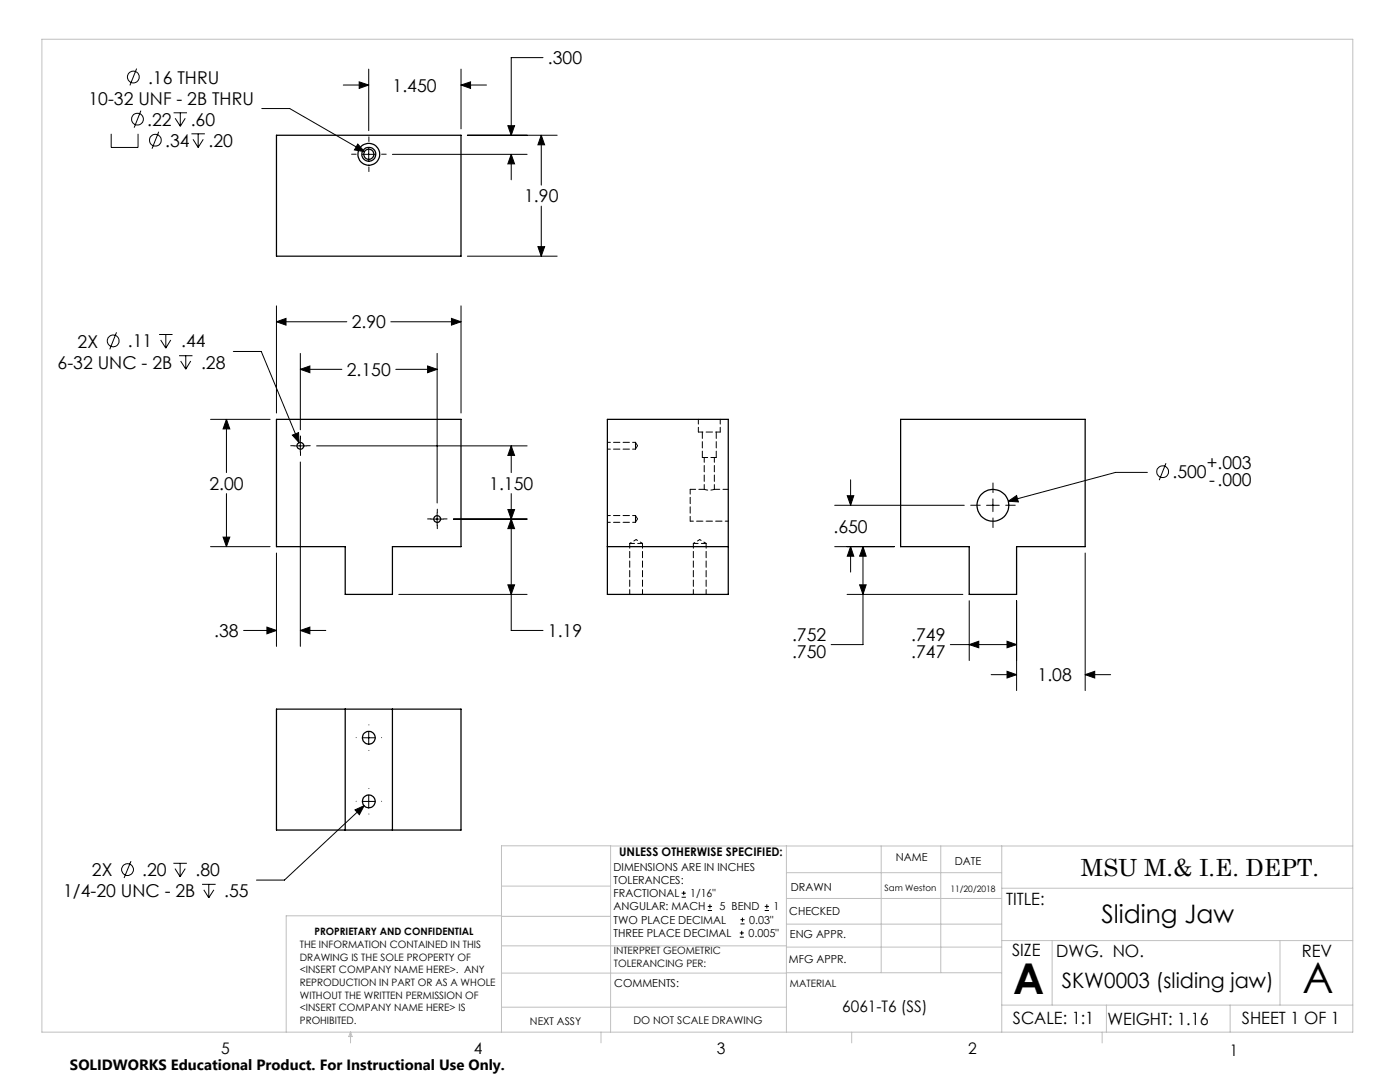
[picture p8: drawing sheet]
<svg xmlns="http://www.w3.org/2000/svg" width="279mm" height="216mm" viewBox="0 0 279 216" stroke-linecap="round" stroke-linejoin="round" font-family="sans-serif">
<g fill="none" stroke="#000" stroke-width=".2">
<path d="M27.3 13.7l-1.4 3.3M68.5 17h5.1M71.7 16.3l1.9 .7-1.9 .6zM73.6 13.8v12.3M92 13.8v11.9M92 17h5.1M92 17l1.9-.7v1.3zM108.4 11.5h-6.4v15.5M22.2 26.7v2.7h5.4v-2.7M28.1 22.1l-1.3 3.4M31.7 26.3l-1.4 3.4M34.6 22.5h2.7"/>
<path d="M35 23.6l1 1.6M36 22.5v2.7M37 23.6l-1 1.6M38.2 26.7h2.7M38.5 27.8l1 1.6M39.5 26.7v2.7M40.6 27.8l-1.1 1.6M52.2 21.7h5.6l14.9 8.6M71.4 28.8l1.3 1.5-2-.4zM72.3 30.8h2.6M73.6 29.5v2.6M78.3 30.8h26.9"/>
<path d="M93.3 27h17.9M101.4 25.1h1.3l-.7 1.9zM102 30.8v5.1M102 30.8l.7 1.9h-1.3zM108 27v9.9M108 27l.7 1.9h-1.3zM93.3 51.1h17.9M107.4 49.2h1.3l-.7 1.9zM108 41.1v10M23.2 66.3l-1.3 3.4M31.7 66.7h2.7M32.1 67.8l1 1.7"/>
<path d="M33.1 66.7v2.8M34.1 67.8l-1 1.7M35.7 71h2.7M36.1 72l1 1.7M37.1 71v2.7M38.1 72l-1 1.7M46.6 70.1h5.5l7.6 18.2M55.2 61v21.4M55.2 64.2h14M55.2 64.2l1.9-.7v1.4zM59.9 70.5v15.3M59.9 73.7h8.3"/>
<path d="M59.9 73.7l1.9-.7v1.4zM78 64.2h14M79 73.7h8.2M85.3 73l1.9 .7-1.9 .7zM87.2 70.5v29.9M90.1 63.5l1.9 .7-1.9 .7zM92 61v21.4M42 83.7h11.9M45.2 83.7v10.6M45.2 98.5v10.6M45.2 83.7l.7 1.9h-1.4zM58.3 86.8l1.3-.5 .1 2z"/>
<path d="M58.7 89h2.5M59.9 87.7v2.5M59.9 92.2v36.8M63.2 89h42M102 98.5v27.3h6.4M102 89v5.3M102 89l.7 1.9h-1.3zM169.1 98.9h1.3l-.6 1.9zM169.8 95.7v5.1M198.2 99.6v2.5M229 94.3h-6.4l-21.4 5.7M232.7 92.4l-1.3 3.4"/>
<path d="M42 109.1h11.9M44.5 107.2h1.4l-.7 1.9zM55.2 110.3v18.7M79.6 118.6h25.6M86 103.6h2.5M87.2 102.3v2.5M90.5 103.6h14.7M101.4 101.7h1.3l-.7 1.9zM101.4 116.7h1.3l-.7 1.9zM102 103.6l.7 1.9h-1.3zM166.6 100.8h25.8M166.6 109.1h11.9"/>
<path d="M169.1 118.6h23.1M169.8 109.1v5.1M169.8 109.1l.6 1.9h-1.3zM171.6 116.7h1.3l-.7 1.9zM172.2 109.1v19.5h-6.3M172.2 109.1l.7 1.9h-1.3zM193.4 119.9v11.9M196.9 100.8h2.5M201.2 100l1.7-1.1 .3 1.3zM202.9 119.9v17.9M216.6 110.3v27.5M48.6 125.8h6.6"/>
<path d="M53.3 125.1l1.9 .7-1.9 .7zM59.9 125.8h5.1M59.9 125.8l1.9-.7v1.4zM189.7 128.6h13.2M193.4 128.6l1.9-.6v1.3zM197.8 134.6h5.1M201 128l1.9 .6-1.9 .7zM201 133.9l1.9 .7-1.9 .7zM216.6 134.6l1.9-.7v1.4zM216.6 134.6h5.1M72.3 147.2h2.6M72.3 159.9h2.6"/>
<path d="M73.6 145.9v2.6M73.6 158.6v2.6M26.1 171.8l-1.3 3.4M34.6 172.3h2.7M34.9 173.3l1 1.6M35.9 172.3v2.6M37 173.3l-1.1 1.6M40.3 176.5h2.7M40.7 177.6l1 1.5M41.7 176.5v2.6M42.7 177.6l-1 1.5M70.8 161.6l1.9-.8-1 1.8z"/>
<path d="M72.7 160.8l-15.9 14.8h-5.6M136 179h.9M136 178.2h.9M136.5 177.8v.8M141.3 181.7h.8M141.3 180.9h.8M141.7 180.4v.9M147.6 187h.8M147.6 186.2h.8M147.8 184.4h.8M147.8 183.5h.8M148 185.7v.9"/>
<path d="M148.2 183.1v.8M152.6 181.7h.9M152.6 180.9h.9M153 180.4v.9"/>
<circle cx="26.6" cy="15.4" r="1.18"/>
<circle cx="27.4" cy="23.8" r="1.18"/>
<circle cx="31" cy="28" r="1.18"/>
<circle cx="22.6" cy="68" r="1.18"/>
<circle cx="232" cy="94.1" r="1.18"/>
<circle cx="25.5" cy="173.5" r="1.17"/>
</g>
<g fill="none" stroke="#000" stroke-width=".2" stroke-dasharray="15.2 1.3 1.3 1.3">
<path d="M71.1 30.8h-.9M73.6 28.2v-.9M73.6 33.3v.9M76.2 30.8h.9M58.7 88.9h-.7M60 87.7v-.7M60 90.2v.7M61.2 88.9h.7M198.2 98.3v-1.9M86 103.5h-.7M87.3 102.3v-.7M87.3 104.8v.7"/>
<path d="M88.5 103.5h.7M195.6 100.8h-1.9M198.2 103.4v1.9M200.7 100.8h1.9M71.1 147.2h.1M71.1 159.9h.1M73.6 144.6h.1M73.6 149.7h.1M73.6 157.3h.1M76.2 147.2h.1M76.2 159.9h.1M73.6 162.4h.1"/>
</g>
<g fill="none" stroke="#c0c0c0" stroke-width=".2">
<path d="M8.4 7.8h261.6v198.2h-261.6zM100.1 176.8h21.7M121.8 168.8v37.2M157 168.8v37.2M157 179.3h42.9M157 174.1h42.9M175.9 168.8v25.3M187.7 168.8v25.3M199.9 177.2h70.1M199.9 168.8v37.2M270 168.8h-169.9v37.2M100.1 194.2h56.9"/>
<path d="M100.1 188.7h56.9M100.1 182.8h21.7M100.1 182.7h-43v23.3M157 194.1h42.9M157 184.4h42.9M157 189h42.9M199.9 187.7h70.1M210 187.7v12.9M255.4 187.7v12.9M70 206v2.1M70 206l.3 .8h-.7zM100.1 201h56.9"/>
<path d="M119.9 206v2.1M170 206v2.1M199.9 200.6h70.1M220 206v2.1M220.8 200.6v5.4M245.5 200.6v5.4"/>
</g>
<path d="M44.5 107.2h1.4l-.7 1.9zM45.2 83.7l.7 1.9h-1.4zM55.2 64.2l1.9-.7v1.4zM90.1 63.5l1.9 .7-1.9 .7zM58.3 86.8l1.4 1.5-.1-2zM53.3 125.1l1.9 .7-1.9 .7zM59.9 125.8l1.9-.7v1.4zM59.9 73.7l1.9-.7v1.4zM85.3 73l1.9 .7-1.9 .7zM101.4 101.7h1.3l-.7 1.9zM102 89l.7 1.9h-1.3zM101.4 116.7h1.3l-.7 1.9zM102 103.6l.7 1.9h-1.3zM108 27l.7 1.9h-1.3zM107.4 49.2h1.3l-.7 1.9zM102 30.8l.7 1.9h-1.3zM101.4 25.1h1.3l-.7 1.9zM71.7 16.3l1.9 .7-1.9 .6zM92 17l1.9-.7v1.3zM71.4 28.8l-.7 1.1 2 .4zM70.8 161.6l.9 1 1-1.8zM201.2 100l2 .2-.3-1.3zM169.1 98.9h1.3l-.6 1.9zM169.8 109.1l.6 1.9h-1.3zM201 128l1.9 .6-1.9 .7zM193.4 128.6l1.9-.6v1.3zM201 133.9l1.9 .7-1.9 .7zM216.6 134.6l1.9-.7v1.4zM171.6 116.7h1.3l-.7 1.9zM172.2 109.1l.7 1.9h-1.3z" fill="#000"/>
<g fill="none" stroke="#000" stroke-width=".25">
<path d="M55.2 27h36.8v24.1h-36.8zM55.2 83.7h36.8v25.4h-13.7v9.5h-9.4v-9.5h-13.7zM121.2 83.7h24.1v34.9h-24.1zM179.7 83.7h36.9v25.4h-13.7v9.5h-9.5v-9.5h-13.7zM121.2 109.1h24.1M55.2 141.5h36.8v24.1h-36.8zM68.9 141.5v24.1M78.3 141.5v24.1"/>
<circle cx="73.6" cy="30.8" r="2.18"/>
<circle cx="73.6" cy="30.8" r="1.39"/>
<circle cx="73.6" cy="30.8" r="1"/>
<circle cx="60" cy="89" r=".68"/>
<circle cx="87.3" cy="103.6" r=".68"/>
<circle cx="198.2" cy="100.8" r="3.2"/>
<circle cx="73.6" cy="147.2" r="1.29"/>
<circle cx="73.6" cy="159.9" r="1.29"/>
</g>
<g fill="none" stroke="#000" stroke-width=".2" stroke-dasharray="1.3 .6" stroke-dashoffset=".3">
<path d="M126.8 88.9v-.6M126.8 89.6v-.7M137.7 97.6v6.4M139.4 83.7v2.5M140.5 91.3v6.3M142.6 97.6v-6.3M143.7 86.2v-2.5M125.7 108.4v10.2M126.8 103.5v-.6M126.8 104.2v-.7M128.2 108.4h-2.5M128.2 118.6v-10.2"/>
<path d="M138.4 108.4v10.2M140.9 108.4h-2.5M140.9 118.6v-10.2"/>
</g>
<path d="M140.5 97.6l1.1 .2 1-.2M137.7 104h7.7" fill="none" stroke="#000" stroke-width=".2" stroke-dasharray="1.3 .6" stroke-dashoffset=".6"/>
<path d="M126.8 89.6l.4-.7M127.2 88.9l-.4-.6M139.4 86.2h4.3M126.8 104.2l.4-.7M127.2 103.5l-.4-.6" fill="none" stroke="#000" stroke-width=".2" stroke-dasharray="1.3 .6" stroke-dashoffset=".4"/>
<path d="M140.2 91.3h2.7M140.5 97.6h-2.8M145.4 97.6h-2.8" fill="none" stroke="#000" stroke-width=".2" stroke-dasharray="1.3 .6" stroke-dashoffset=".2"/>
<path d="M121.2 89.6h5.6M126.8 88.3h-5.6M121.2 104.2h5.6M126.8 102.9h-5.6M126.9 107.7l-1.2 .7M128.2 108.4l-1.3-.7M139.6 107.7l-1.2 .7M140.9 108.4l-1.3-.7" fill="none" stroke="#000" stroke-width=".2" stroke-dasharray="1.3 .6" stroke-dashoffset=".7"/>
<path d="M140.2 86.2v5.1M142.9 91.3v-5.1" fill="none" stroke="#000" stroke-width=".2" stroke-dasharray="1.3 .6"/>
<g font-size="8.5">
<text x="202.2" y="198.3">A</text>
<text x="260" y="198.1">A</text>
</g>
<text font-size="5.1" x="219.8" y="184.2">Sliding Jaw</text>
<text font-size="4.7" x="215.7" y="174.7">MSU M.&amp; I.E. DEPT.</text>
<text font-size="4.2" x="211.9" y="197.1">SKW0003 (sliding jaw)</text>
<g font-size="3.5">
<text x="29.5" y="16.7">.16 THRU</text>
<text x="109.4" y="12.8">.300</text>
<text x="17.7" y="20.9">10-32 UNF - 2B THRU</text>
<text x="78.3" y="18.3">1.450</text>
<text x="29.4" y="25.1">.22</text>
<text x="33" y="29.3">.34</text>
<text x="38.1" y="25.1">.60</text>
<text x="41.6" y="29.3">.20</text>
<text x="104.6" y="40.4">1.90</text>
<text x="70.2" y="65.5">2.90</text>
<text x="15.5" y="69.3">2X</text>
<text x="25.5" y="69.3">.11</text>
<text x="36.1" y="69.3">.44</text>
<text x="11.5" y="73.5">6-32 UNC - 2B</text>
<text x="40.1" y="73.5">.28</text>
<text x="69.2" y="75">2.150</text>
<text x="234" y="95.4">.500</text>
<text x="240.8" y="93.5">+.003</text>
<text x="41.8" y="97.7">2.00</text>
<text x="97.6" y="97.7">1.150</text>
<text x="241.3" y="97">-.000</text>
<text x="166.3" y="106.3">.650</text>
<text x="42.8" y="127.1">.38</text>
<text x="109.4" y="127.1">1.19</text>
<text x="158.1" y="127.8">.752</text>
<text x="158.1" y="131.4">.750</text>
<text x="181.8" y="127.8">.749</text>
<text x="181.8" y="131.4">.747</text>
<text x="207.1" y="135.9">1.08</text>
<text x="12.6" y="179">1/4-20 UNC - 2B</text>
<text x="18.3" y="174.8">2X</text>
<text x="28.4" y="174.8">.20</text>
<text x="39" y="174.8">.80</text>
<text x="44.7" y="179">.55</text>
</g>
<g font-size="3.4">
<text x="200.8" y="180.5">TITLE:</text>
<text x="202" y="190.8">SIZE</text>
<text x="210.8" y="190.9">DWG. NO.</text>
<text x="259.8" y="191">REV</text>
<text x="202.1" y="204.4">SCALE: 1:1</text>
<text x="221" y="204.5">WEIGHT: 1.16</text>
<text x="247.8" y="204.4">SHEET 1 OF 1</text>
</g>
<g font-size="3.2">
<text x="168.1" y="201.8">6061-T6 (SS)</text>
<text x="44.2" y="210.4">5</text>
<text x="94.6" y="210.3">4</text>
<text x="143.1" y="210.4">3</text>
<text x="193.2" y="210.3">2</text>
<text x="245.4" y="210.6">1</text>
</g>
<text font-size="3" x="14" y="213.5">SOLIDWORKS Educational Product. For Instructional Use Only.</text>
<text font-size="2.4" x="123.6" y="170.8">UNLESS OTHERWISE SPECIFIED:</text>
<g font-size="2.2">
<text x="122.5" y="173.7">DIMENSIONS ARE IN INCHES</text>
<text x="178.8" y="171.8">NAME</text>
<text x="190.6" y="172.5">DATE</text>
<text x="122.5" y="176.4">TOLERANCES:</text>
<text x="122.5" y="179">FRACTIONAL</text>
<text x="137.8" y="179">1/16&quot;</text>
<text x="157.8" y="177.8">DRAWN</text>
<text x="122.5" y="184.3">TWO PLACE DECIMAL</text>
<text x="122.5" y="181.7">ANGULAR: MACH</text>
<text x="143.6" y="181.7">5 BEND</text>
<text x="149.5" y="184.3">0.03&quot;</text>
<text x="154.4" y="181.7">1</text>
<text x="157.5" y="182.5">CHECKED</text>
<text x="122.5" y="187">THREE PLACE DECIMAL</text>
<text x="149.4" y="187">0.005&quot;</text>
<text x="157.6" y="187.2">ENG APPR.</text>
<text x="122.6" y="197">COMMENTS:</text>
<text x="157.4" y="192.2">MFG APPR.</text>
</g>
<g font-size="2.1">
<text x="105.8" y="204.5">NEXT ASSY</text>
<text x="126.4" y="204.3">DO NOT SCALE DRAWING</text>
</g>
<g font-size="2">
<text x="59.8" y="189.2">THE INFORMATION CONTAINED IN THIS</text>
<text x="59.8" y="191.7">DRAWING IS THE SOLE PROPERTY OF</text>
<text x="62.8" y="186.5">PROPRIETARY AND CONFIDENTIAL</text>
<text x="122.5" y="190.4">INTERPRET GEOMETRIC</text>
<text x="59.8" y="194.2">&lt;INSERT COMPANY NAME HERE&gt;. ANY</text>
<text x="59.8" y="196.8">REPRODUCTION IN PART OR AS A WHOLE</text>
<text x="122.5" y="192.9">TOLERANCING PER:</text>
<text x="157.7" y="197">MATERIAL</text>
<text x="59.8" y="199.3">WITHOUT THE WRITTEN PERMISSION OF</text>
<text x="59.8" y="201.8">&lt;INSERT COMPANY NAME HERE&gt; IS</text>
<text x="59.8" y="204.3">PROHIBITED.</text>
</g>
<g font-size="1.8">
<text x="176.5" y="177.8">Sam Weston</text>
<text x="189.7" y="178">11/20/2018</text>
</g>
</svg>
